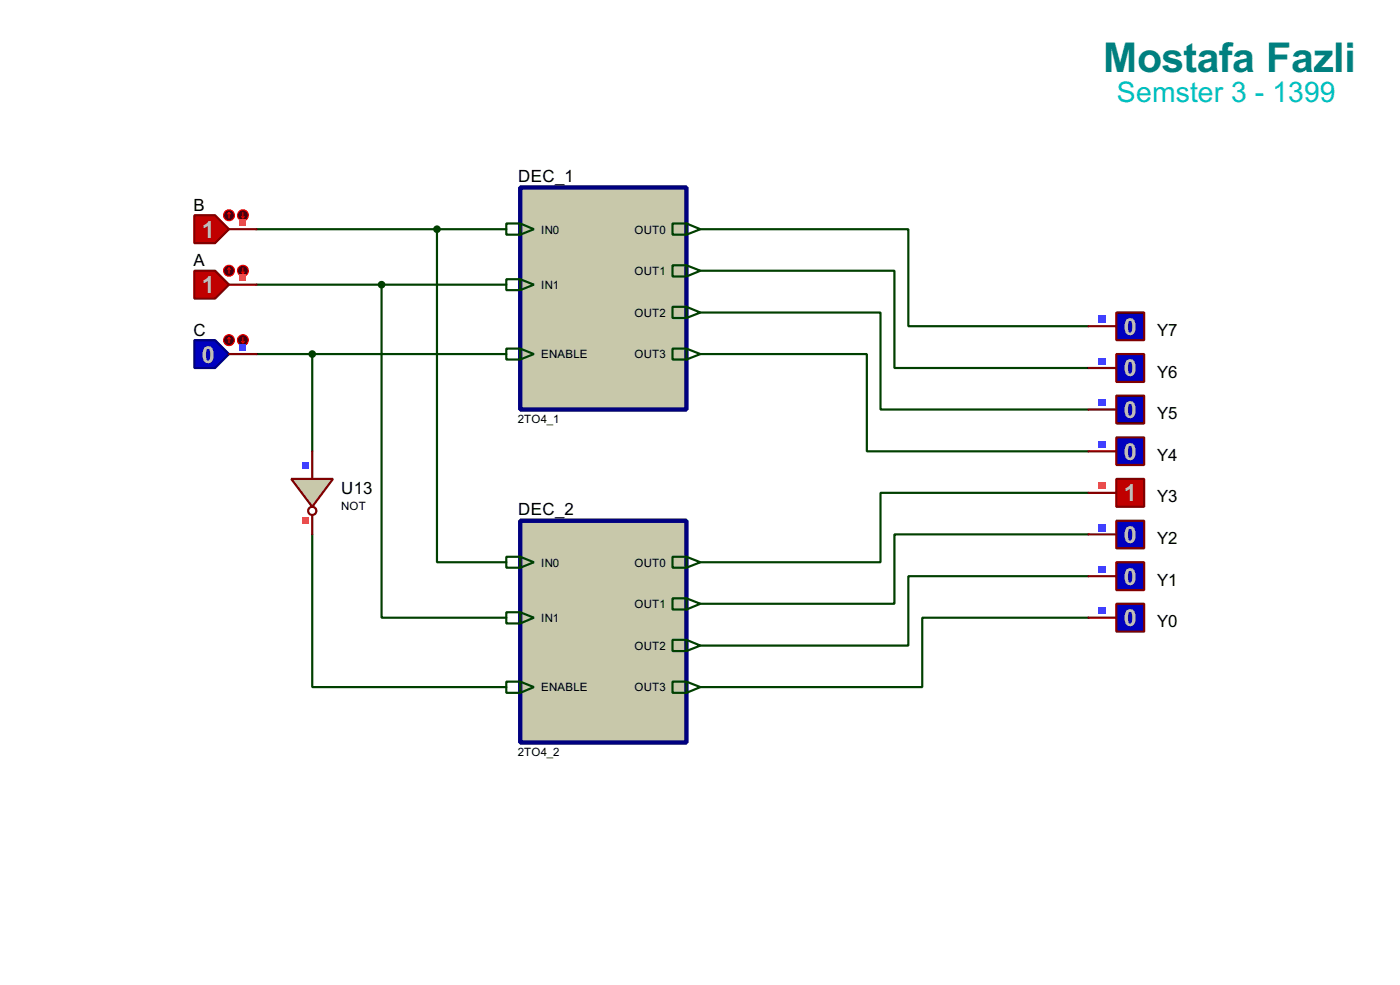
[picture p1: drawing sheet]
<svg xmlns="http://www.w3.org/2000/svg" width="256mm" height="180mm" viewBox="0 0 256 180" stroke-linecap="round" stroke-linejoin="round" font-family="sans-serif">
<g fill="none" stroke="#004000" stroke-width=".4">
<path d="M47 52.1h45.8M47 42h45.8M69.9 52.1v61h22.9M80.1 42v60.9h12.7M128.3 42h38.1v17.7h33M128.3 49.6h35.6v17.8h35.5M128.3 57.2h33v17.8h38.1M47 64.8h45.8M57.2 64.8v17.8M128.3 64.8h30.5v17.8h40.6M57.2 97.8v28h35.6M199.4 90.2h-38.1v12.7h-33"/>
<path d="M199.4 97.8h-35.5v12.7h-35.6M199.4 105.5h-33v12.7h-38.1M199.4 113.1h-30.4v12.7h-40.7"/>
</g>
<path d="M95.3 34.3h30.5v40.7h-30.5z" fill="#c8c8aa" stroke="#000080" stroke-width=".8"/>
<g fill="none" stroke="#004000" stroke-width=".4">
<path d="M92.8 40.9h2.5l2.5 1.1-2.5 1h-2.5zM92.8 51.1h2.5l2.5 1-2.5 1h-2.5zM95.3 40.9v2.1M95.3 51.1v2M123.2 40.9h2.6l2.5 1.1-2.5 1h-2.6zM123.2 48.6h2.6l2.5 1-2.5 1h-2.6zM123.2 56.2h2.6l2.5 1-2.5 1h-2.6zM125.8 40.9v2.1M125.8 48.6v2M125.8 56.2v2M92.8 63.8h2.5l2.5 1-2.5 1h-2.5zM95.3 63.8v2"/>
<path d="M123.2 63.8h2.6l2.5 1-2.5 1h-2.6zM125.8 63.8v2"/>
</g>
<path d="M35.6 39.4h3.8l2.6 2.6-2.6 2.5h-3.8z" fill-rule="evenodd" fill="#c00000" stroke="#800000" stroke-width=".4"/>
<path d="M42 42h5" fill="none" stroke="#800000" stroke-width=".4"/>
<circle cx="41.9" cy="39.4" r="1" fill="#400000" stroke="#f00" stroke-width=".2"/>
<path d="M42 38.9l-.3 .3M42 38.9l.2 .3M42 38.9v1" fill="none" stroke="#f00" stroke-width=".2"/>
<circle cx="44.5" cy="39.4" r="1" fill="#400000" stroke="#f00" stroke-width=".2"/>
<path d="M44.3 39.7l.2 .2M44.5 38.9v1M44.8 39.7l-.3 .2" fill="none" stroke="#f00" stroke-width=".2"/>
<path d="M43.9 40.1h1.2v1.2h-1.2z" fill="#ff4040"/>
<path d="M35.6 49.6h3.8l2.6 2.5-2.6 2.6h-3.8z" fill-rule="evenodd" fill="#c00000" stroke="#800000" stroke-width=".4"/>
<path d="M42 52.1h5" fill="none" stroke="#800000" stroke-width=".4"/>
<circle cx="41.9" cy="49.6" r="1" fill="#400000" stroke="#f00" stroke-width=".2"/>
<path d="M42 49.1l-.3 .2M42 49.1l.2 .2M42 49.1v1" fill="none" stroke="#f00" stroke-width=".2"/>
<circle cx="44.5" cy="49.6" r="1" fill="#400000" stroke="#f00" stroke-width=".2"/>
<path d="M44.3 49.8l.2 .3M44.5 49.1v1M44.8 49.8l-.3 .3" fill="none" stroke="#f00" stroke-width=".2"/>
<path d="M43.9 50.2h1.2v1.3h-1.2z" fill="#ff4040"/>
<path d="M35.6 62.3h3.8l2.6 2.5-2.6 2.6h-3.8z" fill-rule="evenodd" fill="#0000c0" stroke="#000080" stroke-width=".4"/>
<path d="M42 64.8h5" fill="none" stroke="#800000" stroke-width=".4"/>
<circle cx="41.9" cy="62.3" r="1" fill="#400000" stroke="#f00" stroke-width=".2"/>
<path d="M42 61.8l-.3 .2M42 61.8l.2 .2M42 61.8v1" fill="none" stroke="#f00" stroke-width=".2"/>
<circle cx="44.5" cy="62.3" r="1" fill="#400000" stroke="#f00" stroke-width=".2"/>
<path d="M44.3 62.5l.2 .3M44.5 61.8v1M44.8 62.5l-.3 .3" fill="none" stroke="#f00" stroke-width=".2"/>
<path d="M43.9 62.9h1.2v1.3h-1.2z" fill="#4040ff"/>
<path d="M95.3 95.3h30.5v40.6h-30.5z" fill="#c8c8aa" stroke="#000080" stroke-width=".8"/>
<g fill="none" stroke="#004000" stroke-width=".4">
<path d="M92.8 101.9h2.5l2.5 1-2.5 1h-2.5zM92.8 112.1h2.5l2.5 1-2.5 1h-2.5zM95.3 101.9v2M95.3 112.1v2M123.2 101.9h2.6l2.5 1-2.5 1h-2.6zM123.2 109.5h2.6l2.5 1-2.5 1.1h-2.6zM123.2 117.1h2.6l2.5 1.1-2.5 1h-2.6zM125.8 101.9v2M125.8 109.5v2.1M125.8 117.1v2.1M92.8 124.8h2.5l2.5 1-2.5 1h-2.5zM95.3 124.8v2"/>
<path d="M123.2 124.8h2.6l2.5 1-2.5 1h-2.6zM125.8 124.8v2"/>
</g>
<circle cx="69.9" cy="52.1" r=".5" fill="#004000" stroke="#004000" stroke-width=".4"/>
<path d="M204.5 57.2h5.1v5.1h-5.1z" fill-rule="evenodd" fill="#0000c0" stroke="#800000" stroke-width=".4"/>
<path d="M199.4 59.7h5.1" fill="none" stroke="#800000" stroke-width=".4"/>
<path d="M201.3 57.8h1.3v1.3h-1.3z" fill="#4040ff"/>
<path d="M204.5 64.8h5.1v5.1h-5.1z" fill-rule="evenodd" fill="#0000c0" stroke="#800000" stroke-width=".4"/>
<path d="M199.4 67.4h5.1" fill="none" stroke="#800000" stroke-width=".4"/>
<path d="M201.3 65.5h1.3v1.2h-1.3z" fill="#4040ff"/>
<path d="M204.5 72.4h5.1v5.1h-5.1z" fill-rule="evenodd" fill="#0000c0" stroke="#800000" stroke-width=".4"/>
<path d="M199.4 75h5.1" fill="none" stroke="#800000" stroke-width=".4"/>
<path d="M201.3 73.1h1.3v1.2h-1.3z" fill="#4040ff"/>
<path d="M204.5 80.1h5.1v5h-5.1z" fill-rule="evenodd" fill="#0000c0" stroke="#800000" stroke-width=".4"/>
<path d="M199.4 82.6h5.1" fill="none" stroke="#800000" stroke-width=".4"/>
<path d="M201.3 80.7h1.3v1.3h-1.3z" fill="#4040ff"/>
<path d="M204.5 87.7h5.1v5.1h-5.1z" fill-rule="evenodd" fill="#c00000" stroke="#800000" stroke-width=".4"/>
<path d="M199.4 90.2h5.1" fill="none" stroke="#800000" stroke-width=".4"/>
<path d="M201.3 88.3h1.3v1.3h-1.3z" fill="#ff4040"/>
<path d="M204.5 95.3h5.1v5.1h-5.1z" fill-rule="evenodd" fill="#0000c0" stroke="#800000" stroke-width=".4"/>
<path d="M199.4 97.8h5.1" fill="none" stroke="#800000" stroke-width=".4"/>
<path d="M201.3 95.9h1.3v1.3h-1.3z" fill="#4040ff"/>
<path d="M204.5 102.9h5.1v5.1h-5.1z" fill-rule="evenodd" fill="#0000c0" stroke="#800000" stroke-width=".4"/>
<path d="M199.4 105.5h5.1" fill="none" stroke="#800000" stroke-width=".4"/>
<path d="M201.3 103.6h1.3v1.2h-1.3z" fill="#4040ff"/>
<path d="M204.5 110.5h5.1v5.1h-5.1z" fill-rule="evenodd" fill="#0000c0" stroke="#800000" stroke-width=".4"/>
<path d="M199.4 113.1h5.1" fill="none" stroke="#800000" stroke-width=".4"/>
<path d="M201.3 111.2h1.3v1.2h-1.3z" fill="#4040ff"/>
<circle cx="80" cy="42" r=".5" fill="#004000" stroke="#004000" stroke-width=".4"/>
<path d="M53.4 87.7h7.6l-3.8 5.1z" fill="#c8c8aa" stroke="#800000" stroke-width=".4"/>
<g fill="none" stroke="#800000" stroke-width=".4">
<path d="M57.2 82.6v5.1M57.2 94.3v3.5"/>
<circle cx="57.2" cy="93.5" r=".75"/>
</g>
<path d="M55.3 94.7h1.3v1.2h-1.3z" fill="#ff4040"/>
<path d="M55.3 84.5h1.3v1.3h-1.3z" fill="#4040ff"/>
<circle cx="57.2" cy="64.8" r=".5" fill="#004000" stroke="#004000" stroke-width=".4"/>
<text font-size="8.4" fill="#008080" x="202.1" y="13.2">Mostafa Fazli</text>
<text font-size="5.8" fill="#00c0c0" x="204.6" y="18.7">Semster 3 - 1399</text>
<g font-size="4.8" fill="#c0c0c0">
<text x="37" y="43.5">1</text>
<text x="37" y="53.6">1</text>
<text x="205.9" y="61.3">0</text>
<text x="37" y="66.3">0</text>
<text x="205.9" y="68.9">0</text>
<text x="205.9" y="76.5">0</text>
<text x="205.9" y="84.2">0</text>
<text x="205.9" y="91.8">1</text>
<text x="205.9" y="99.4">0</text>
<text x="205.9" y="107">0</text>
<text x="205.9" y="114.6">0</text>
</g>
<g font-size="3.5">
<text x="94.9" y="33.3">DEC_1</text>
<text x="35.5" y="38.6">B</text>
<text x="35.5" y="48.7">A</text>
<text x="35.5" y="61.4">C</text>
<text x="212" y="61.4">Y7</text>
<text x="212" y="69.1">Y6</text>
<text x="212" y="76.7">Y5</text>
<text x="212" y="84.3">Y4</text>
<text x="62.5" y="90.4">U13</text>
<text x="94.9" y="94.3">DEC_2</text>
<text x="212" y="92">Y3</text>
<text x="212" y="99.6">Y2</text>
<text x="212" y="107.2">Y1</text>
<text x="212" y="114.8">Y0</text>
</g>
<g font-size="2.4">
<text x="99.1" y="42.7">IN0</text>
<text x="116.2" y="42.7">OUT0</text>
<text x="99.1" y="52.9">IN1</text>
<text x="116.2" y="50.4">OUT1</text>
<text x="116.2" y="58">OUT2</text>
<text x="99.1" y="65.6">ENABLE</text>
<text x="116.2" y="65.6">OUT3</text>
<text x="94.9" y="77.4">2TO4_1</text>
<text x="62.5" y="93.3">NOT</text>
<text x="99.1" y="103.7">IN0</text>
<text x="116.2" y="103.7">OUT0</text>
<text x="99.1" y="113.9">IN1</text>
<text x="116.2" y="111.3">OUT1</text>
<text x="116.2" y="119">OUT2</text>
<text x="99.1" y="126.6">ENABLE</text>
<text x="116.2" y="126.6">OUT3</text>
<text x="94.9" y="138.4">2TO4_2</text>
</g>
</svg>
